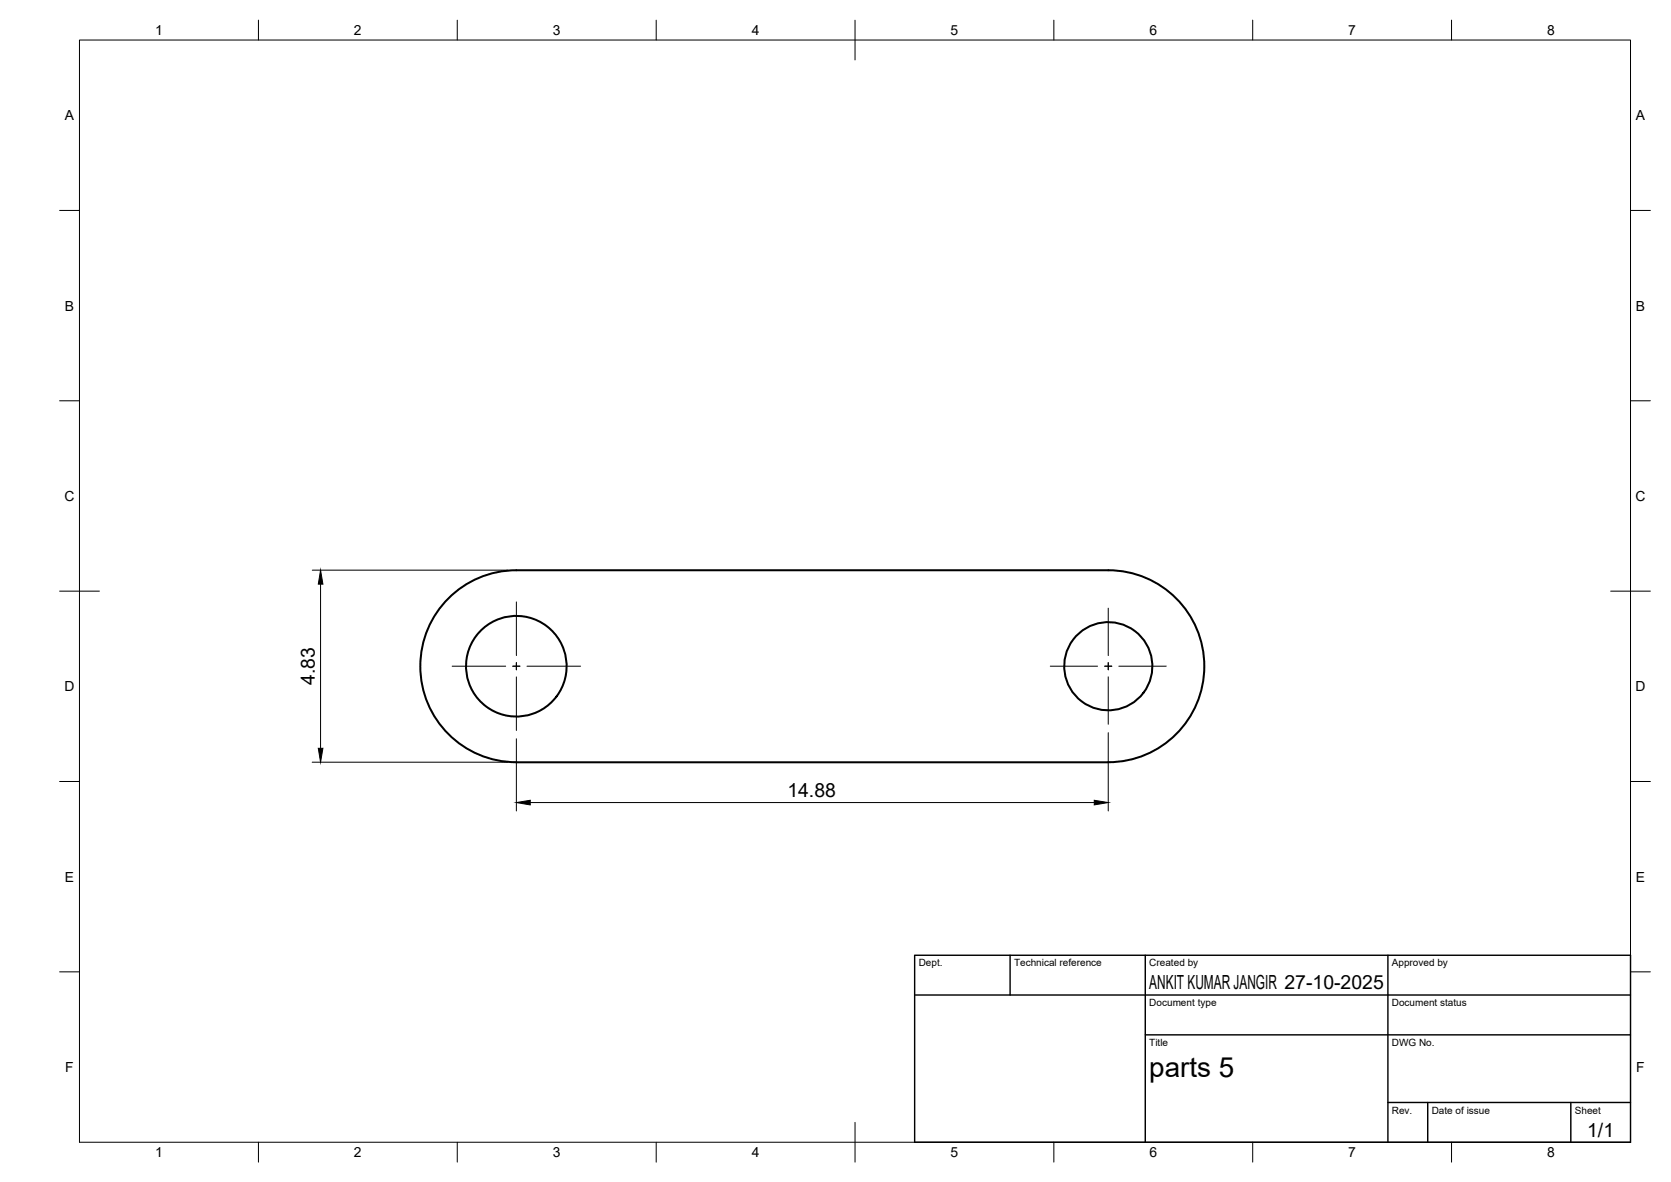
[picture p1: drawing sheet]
<svg xmlns="http://www.w3.org/2000/svg" width="420mm" height="297mm" viewBox="0 0 420 297" stroke-linecap="round" stroke-linejoin="round" font-family="sans-serif">
<!-- layer: Visible -->
<g fill="none" stroke="#000" stroke-width=".51">
<path d="M112.8 150.4a24.1 24.1 0 0 1 17-7.1h148.9a24.1 24.1 0 0 1 24.1 24.1 24.1 24.1 0 0 1-24.1 24.2l-148.9-.1a24.1 24.1 0 0 1-22.3-14.8 24.1 24.1 0 0 1 5.3-26.3z"/>
<circle cx="129.8" cy="167.4" r="12.6"/>
<circle cx="278.7" cy="167.4" r="11.1"/>
</g>
<!-- layer: BORDER -->
<g fill="none" stroke="#000" stroke-width=".25">
<path d="M20 10.1h390v276.9h-390zM65 5.1v5M115 5.1v5M165 5.1v5M215 5.1v10M265 5.1v5M315 5.1v5M365 5.1v5M15 52.9h5M410 52.9h5M15 100.7h5M410 100.7h5"/>
<path d="M15 148.6h10M405 148.6h10M15 196.4h5M410 196.4h5M15 244.2h5M410 244.2h5M65 287v5M115 287v5M165 287v5M215 282.1v9.9M265 287v5M315 287v5"/>
<path d="M365 287v5"/>
</g>
<!-- layer: TITLEBLOCK -->
<path d="M230 240.1h180v46.9h-180zM230 250h180M254 240.1v9.9M288 240.1v46.9M349 240.1v46.9M288 260.1h122M349 277.1h61M359 277.1v9.9M395 277.1v9.9" fill="none" stroke="#000" stroke-width=".36"/>
<!-- layer: Smart Centers -->
<path d="M129.8 151.3v13.4M278.7 152.8v11.9M113.7 167.4h13.4M128.9 167.4h1.8M129.8 166.5v1.8M129.8 170.1v13.5M132.5 167.4h13.5M264.1 167.4h11.9M277.8 167.4h1.7M278.7 166.5v1.8M278.7 170.1v11.9M281.3 167.4h11.9" fill="none" stroke="#000" stroke-width=".25"/>
<!-- layer: FD_Dimensions -->
<path d="M78.5 143.3h49.2M80.6 146.8v41.3M78.5 191.5h49.2M129.8 185.7v18.1M278.7 184.1v19.7M133.3 201.7h141.8" fill="none" stroke="#000" stroke-width=".25"/>
<path d="M80.6 143.3l.6 3.5h-1.2zM80 188.1h1.2l-.6 3.4zM129.8 201.7l3.5-.6v1.2zM275.1 201.1l3.6 .6-3.6 .6z" fill="#000" stroke="#000" stroke-width=".25"/>
<text font-size="7" x="289" y="270.6">parts 5</text>
<g font-size="4.9">
<text x="79.1" y="172.1" transform="rotate(-90 79.1 172.1)">4.83</text>
<text x="198" y="200.2">14.88</text>
<text x="289" y="248.5">ANKIT KUMAR JANGIR 27-10-2025</text>
<text x="399.1" y="285.7">1/1</text>
</g>
<g font-size="3.5">
<text x="39" y="8.8">1</text>
<text x="89" y="8.8">2</text>
<text x="139" y="8.8">3</text>
<text x="189" y="8.8">4</text>
<text x="239" y="8.8">5</text>
<text x="289" y="8.8">6</text>
<text x="339" y="8.8">7</text>
<text x="389" y="8.8">8</text>
<text x="16.3" y="30.2">A</text>
<text x="411.3" y="30.2">A</text>
<text x="16.3" y="78">B</text>
<text x="411.3" y="78">B</text>
<text x="16.2" y="125.9">C</text>
<text x="411.2" y="125.9">C</text>
<text x="16.2" y="173.7">D</text>
<text x="411.2" y="173.7">D</text>
<text x="16.3" y="221.6">E</text>
<text x="411.3" y="221.6">E</text>
<text x="16.4" y="269.4">F</text>
<text x="411.4" y="269.4">F</text>
<text x="39" y="290.8">1</text>
<text x="89" y="290.8">2</text>
<text x="139" y="290.8">3</text>
<text x="189" y="290.8">4</text>
<text x="239" y="290.8">5</text>
<text x="289" y="290.8">6</text>
<text x="339" y="290.8">7</text>
<text x="389" y="290.8">8</text>
</g>
<g font-size="2.5">
<text x="231" y="242.9">Dept.</text>
<text x="255" y="242.9">Technical reference</text>
<text x="289" y="242.9">Created by</text>
<text x="350" y="242.9">Approved by</text>
<text x="289" y="252.8">Document type</text>
<text x="350" y="252.8">Document status</text>
<text x="289" y="262.9">Title</text>
<text x="350" y="262.9">DWG No.</text>
<text x="350" y="279.9">Rev.</text>
<text x="360" y="279.9">Date of issue</text>
<text x="396" y="279.9">Sheet</text>
</g>
</svg>
